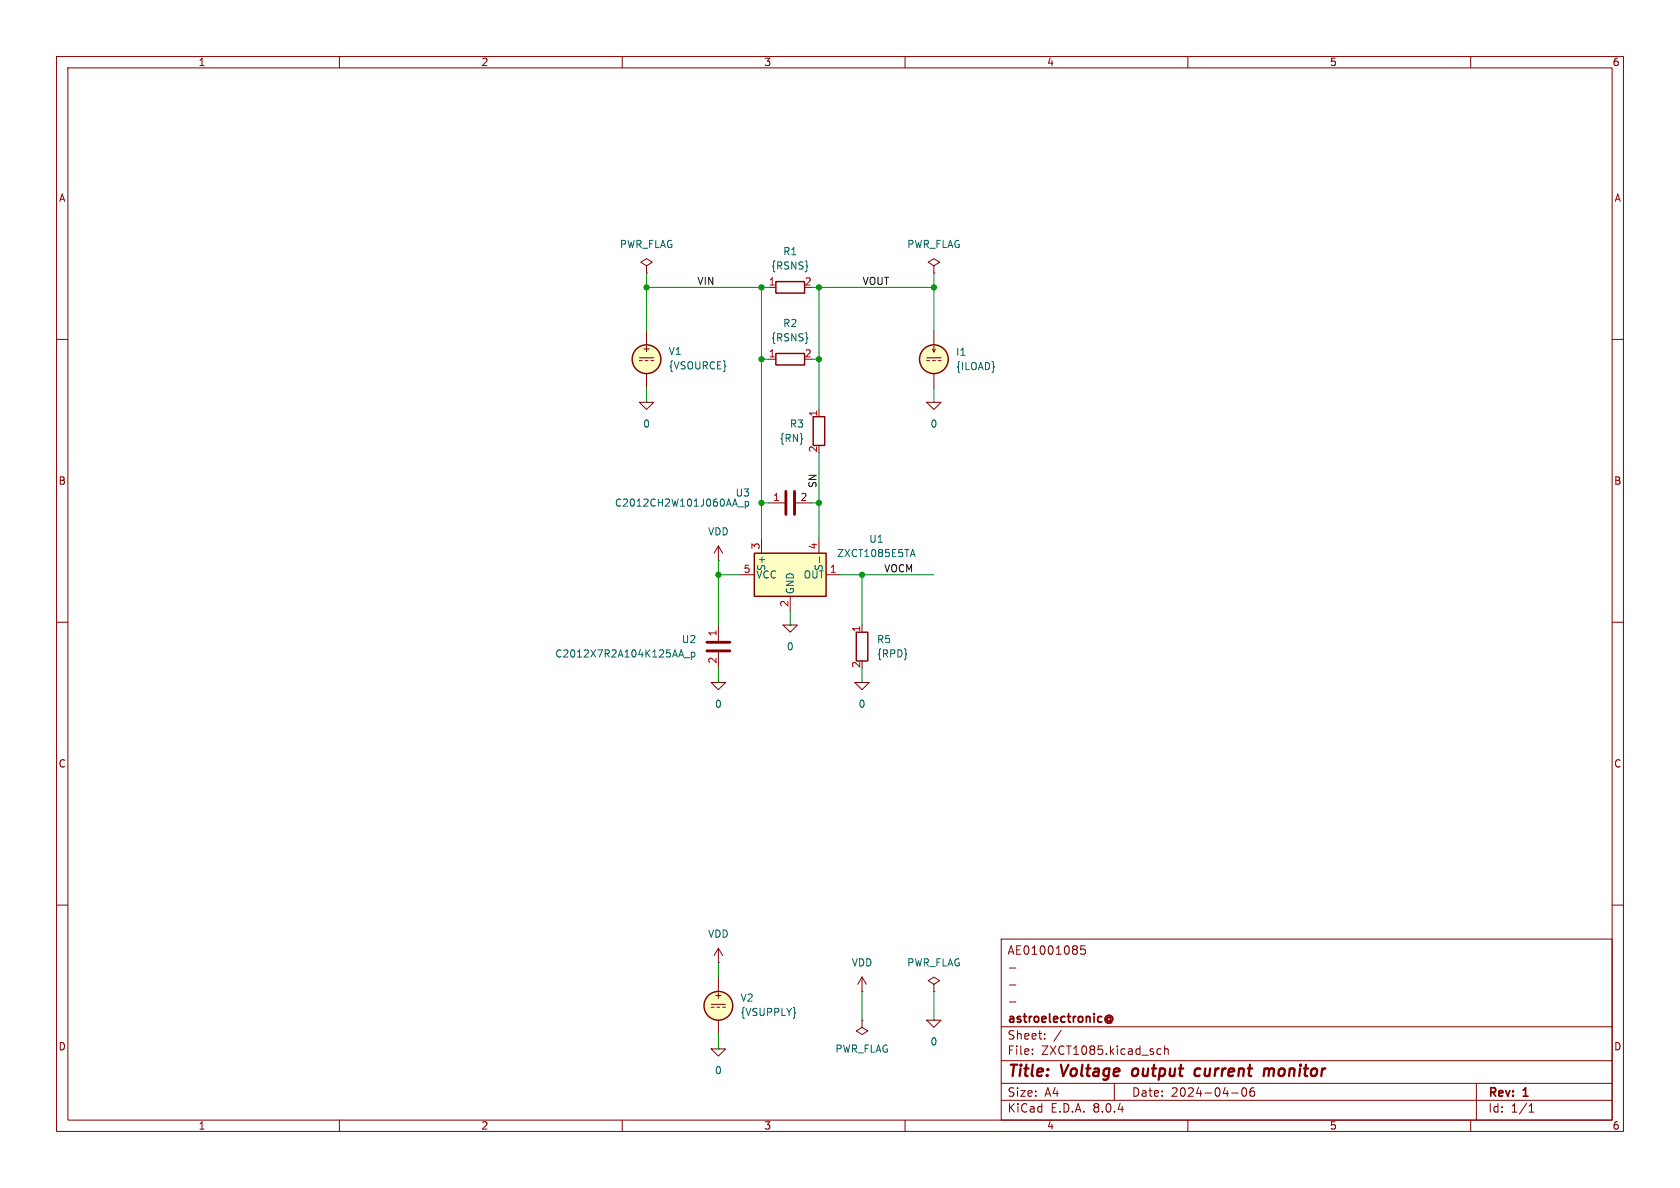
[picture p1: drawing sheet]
(kicad_sch
 (version 20231120)
 (generator "eeschema")
 (generator_version "8.0")
 (paper "A4")
 (title_block
  (title "Voltage output current monitor")
  (date "2024-04-06")
  (rev "1")
  (company "astroelectronic@")
  (comment 1 "-")
  (comment 2 "-")
  (comment 3 "-")
  (comment 4 "AE01001085"))
 (lib_symbols
  (symbol "ZXCT1085:0"
   (power)
   (pin_numbers hide)
   (pin_names
    (offset 0) hide) (exclude_from_sim no) (in_bom yes) (on_board yes)
   (property "Reference" "#GND" (at 0 -5.08 0) (effects (font (size 1.27 1.27)) (hide yes)))
   (property "Value" "0" (at 0 -2.54 0) (effects (font (size 1.27 1.27))))
   (property "Footprint" "" (at 0 0 0) (effects (font (size 1.27 1.27)) (hide yes)))
   (property "Datasheet" "https://ngspice.sourceforge.io/docs/ngspice-html-manual/manual.xhtml#subsec_Circuit_elements__device" (at 0 -10.16 0) (effects (font (size 1.27 1.27)) (hide yes)))
   (property "Description" "0V reference potential for simulation" (at 0 -7.62 0) (effects (font (size 1.27 1.27)) (hide yes)))
   (symbol "0_0_1"
    (polyline (pts (xy -1.27 0) (xy 0 -1.27) (xy 1.27 0) (xy -1.27 0)) (stroke (width 0) (type default)) (fill (type none))))
   (symbol "0_1_1"
    (pin power_in line (at 0 0 0) (length 0) (name "~" (effects (font (size 1.016 1.016)))) (number "1" (effects (font (size 1.016 1.016)))))))
  (symbol "ZXCT1085:C"
   (pin_names
    (offset 0.254) hide) (exclude_from_sim no) (in_bom yes) (on_board yes)
   (property "Reference" "C" (at 0.635 2.54 0) (effects (font (size 1.27 1.27)) (justify left)))
   (property "Value" "C" (at 0.635 -2.54 0) (effects (font (size 1.27 1.27)) (justify left)))
   (property "Footprint" "" (at 0.9652 -3.81 0) (effects (font (size 1.27 1.27)) (hide yes)))
   (property "Datasheet" "~" (at 0 0 0) (effects (font (size 1.27 1.27)) (hide yes)))
   (property "Description" "Unpolarized capacitor" (at 0 0 0) (effects (font (size 1.27 1.27)) (hide yes)))
   (symbol "C_0_1"
    (polyline (pts (xy -2.032 -0.762) (xy 2.032 -0.762)) (stroke (width 0.508) (type default)) (fill (type none)))
    (polyline (pts (xy -2.032 0.762) (xy 2.032 0.762)) (stroke (width 0.508) (type default)) (fill (type none))))
   (symbol "C_1_1"
    (pin passive line (at 0 3.81 270) (length 2.794) (name "~" (effects (font (size 1.27 1.27)))) (number "1" (effects (font (size 1.27 1.27)))))
    (pin passive line (at 0 -3.81 90) (length 2.794) (name "~" (effects (font (size 1.27 1.27)))) (number "2" (effects (font (size 1.27 1.27)))))))
  (symbol "ZXCT1085:IDC"
   (pin_numbers hide)
   (pin_names
    (offset 0.0254)) (exclude_from_sim no) (in_bom yes) (on_board yes)
   (property "Reference" "I" (at 2.54 2.54 0) (effects (font (size 1.27 1.27)) (justify left)))
   (property "Value" "1" (at 2.54 0 0) (effects (font (size 1.27 1.27)) (justify left)))
   (property "Footprint" "" (at 0 0 0) (effects (font (size 1.27 1.27)) (hide yes)))
   (property "Datasheet" "https://ngspice.sourceforge.io/docs/ngspice-html-manual/manual.xhtml#sec_Independent_Sources_for" (at 0 0 0) (effects (font (size 1.27 1.27)) (hide yes)))
   (property "Description" "Current source, DC" (at 0 0 0) (effects (font (size 1.27 1.27)) (hide yes)))
   (property "Sim.Pins" "1=+ 2=-" (at 0 0 0) (effects (font (size 1.27 1.27)) (hide yes)))
   (property "Sim.Type" "DC" (at 0 0 0) (effects (font (size 1.27 1.27)) (hide yes)))
   (property "Sim.Device" "I" (at 0 0 0) (effects (font (size 1.27 1.27)) (hide yes)))
   (symbol "IDC_0_0"
    (polyline (pts (xy -1.27 0.254) (xy 1.27 0.254)) (stroke (width 0) (type default)) (fill (type none)))
    (polyline (pts (xy -0.762 -0.254) (xy -1.27 -0.254)) (stroke (width 0) (type default)) (fill (type none)))
    (polyline (pts (xy 0.254 -0.254) (xy -0.254 -0.254)) (stroke (width 0) (type default)) (fill (type none)))
    (polyline (pts (xy 1.27 -0.254) (xy 0.762 -0.254)) (stroke (width 0) (type default)) (fill (type none))))
   (symbol "IDC_0_1"
    (polyline (pts (xy 0 1.27) (xy 0 2.286)) (stroke (width 0) (type default)) (fill (type none)))
    (polyline (pts (xy -0.254 1.778) (xy 0 1.27) (xy 0.254 1.778)) (stroke (width 0) (type default)) (fill (type none)))
    (circle (center 0 0) (radius 2.54) (stroke (width 0.254) (type default)) (fill (type background))))
   (symbol "IDC_1_1"
    (pin passive line (at 0 5.08 270) (length 2.54) (name "~" (effects (font (size 1.27 1.27)))) (number "1" (effects (font (size 1.27 1.27)))))
    (pin passive line (at 0 -5.08 90) (length 2.54) (name "~" (effects (font (size 1.27 1.27)))) (number "2" (effects (font (size 1.27 1.27)))))))
  (symbol "ZXCT1085:PWR_FLAG"
   (power)
   (pin_numbers hide)
   (pin_names
    (offset 0) hide) (exclude_from_sim no) (in_bom yes) (on_board yes)
   (property "Reference" "#FLG" (at 0 1.905 0) (effects (font (size 1.27 1.27)) (hide yes)))
   (property "Value" "PWR_FLAG" (at 0 3.81 0) (effects (font (size 1.27 1.27))))
   (property "Footprint" "" (at 0 0 0) (effects (font (size 1.27 1.27)) (hide yes)))
   (property "Datasheet" "~" (at 0 0 0) (effects (font (size 1.27 1.27)) (hide yes)))
   (property "Description" "Special symbol for telling ERC where power comes from" (at 0 0 0) (effects (font (size 1.27 1.27)) (hide yes)))
   (symbol "PWR_FLAG_0_0"
    (pin power_out line (at 0 0 90) (length 0) (name "~" (effects (font (size 1.27 1.27)))) (number "1" (effects (font (size 1.27 1.27))))))
   (symbol "PWR_FLAG_0_1"
    (polyline (pts (xy 0 0) (xy 0 1.27) (xy -1.016 1.905) (xy 0 2.54) (xy 1.016 1.905) (xy 0 1.27)) (stroke (width 0) (type default)) (fill (type none)))))
  (symbol "ZXCT1085:R"
   (pin_names
    (offset 0) hide) (exclude_from_sim no) (in_bom yes) (on_board yes)
   (property "Reference" "R" (at 2.032 0 90) (effects (font (size 1.27 1.27))))
   (property "Value" "R" (at 0 0 90) (effects (font (size 1.27 1.27))))
   (property "Footprint" "" (at -1.778 0 90) (effects (font (size 1.27 1.27)) (hide yes)))
   (property "Datasheet" "~" (at 0 0 0) (effects (font (size 1.27 1.27)) (hide yes)))
   (property "Description" "Resistor" (at 0 0 0) (effects (font (size 1.27 1.27)) (hide yes)))
   (symbol "R_0_1"
    (rectangle (start -1.016 -2.54) (end 1.016 2.54) (stroke (width 0.254) (type default)) (fill (type none))))
   (symbol "R_1_1"
    (pin passive line (at 0 3.81 270) (length 1.27) (name "~" (effects (font (size 1.27 1.27)))) (number "1" (effects (font (size 1.27 1.27)))))
    (pin passive line (at 0 -3.81 90) (length 1.27) (name "~" (effects (font (size 1.27 1.27)))) (number "2" (effects (font (size 1.27 1.27)))))))
  (symbol "ZXCT1085:VDC"
   (pin_numbers hide)
   (pin_names
    (offset 0.0254)) (exclude_from_sim no) (in_bom yes) (on_board yes)
   (property "Reference" "V" (at 2.54 2.54 0) (effects (font (size 1.27 1.27)) (justify left)))
   (property "Value" "1" (at 2.54 0 0) (effects (font (size 1.27 1.27)) (justify left)))
   (property "Footprint" "" (at 0 0 0) (effects (font (size 1.27 1.27)) (hide yes)))
   (property "Datasheet" "https://ngspice.sourceforge.io/docs/ngspice-html-manual/manual.xhtml#sec_Independent_Sources_for" (at 0 0 0) (effects (font (size 1.27 1.27)) (hide yes)))
   (property "Description" "Voltage source, DC" (at 0 0 0) (effects (font (size 1.27 1.27)) (hide yes)))
   (property "Sim.Pins" "1=+ 2=-" (at 0 0 0) (effects (font (size 1.27 1.27)) (hide yes)))
   (property "Sim.Type" "DC" (at 0 0 0) (effects (font (size 1.27 1.27)) (hide yes)))
   (property "Sim.Device" "V" (at 0 0 0) (effects (font (size 1.27 1.27)) (justify left) (hide yes)))
   (symbol "VDC_0_0"
    (polyline (pts (xy -1.27 0.254) (xy 1.27 0.254)) (stroke (width 0) (type default)) (fill (type none)))
    (polyline (pts (xy -0.762 -0.254) (xy -1.27 -0.254)) (stroke (width 0) (type default)) (fill (type none)))
    (polyline (pts (xy 0.254 -0.254) (xy -0.254 -0.254)) (stroke (width 0) (type default)) (fill (type none)))
    (polyline (pts (xy 1.27 -0.254) (xy 0.762 -0.254)) (stroke (width 0) (type default)) (fill (type none)))
    (text "+" (at 0 1.905 0) (effects (font (size 1.27 1.27)))))
   (symbol "VDC_0_1"
    (circle (center 0 0) (radius 2.54) (stroke (width 0.254) (type default)) (fill (type background))))
   (symbol "VDC_1_1"
    (pin passive line (at 0 5.08 270) (length 2.54) (name "~" (effects (font (size 1.27 1.27)))) (number "1" (effects (font (size 1.27 1.27)))))
    (pin passive line (at 0 -5.08 90) (length 2.54) (name "~" (effects (font (size 1.27 1.27)))) (number "2" (effects (font (size 1.27 1.27)))))))
  (symbol "ZXCT1085:VDD"
   (power)
   (pin_numbers hide)
   (pin_names
    (offset 0) hide) (exclude_from_sim no) (in_bom yes) (on_board yes)
   (property "Reference" "#PWR" (at 0 -3.81 0) (effects (font (size 1.27 1.27)) (hide yes)))
   (property "Value" "VDD" (at 0 3.556 0) (effects (font (size 1.27 1.27))))
   (property "Footprint" "" (at 0 0 0) (effects (font (size 1.27 1.27)) (hide yes)))
   (property "Datasheet" "" (at 0 0 0) (effects (font (size 1.27 1.27)) (hide yes)))
   (property "Description" "Power symbol creates a global label with name \"VDD\"" (at 0 0 0) (effects (font (size 1.27 1.27)) (hide yes)))
   (symbol "VDD_0_1"
    (polyline (pts (xy -0.762 1.27) (xy 0 2.54)) (stroke (width 0) (type default)) (fill (type none)))
    (polyline (pts (xy 0 0) (xy 0 2.54)) (stroke (width 0) (type default)) (fill (type none)))
    (polyline (pts (xy 0 2.54) (xy 0.762 1.27)) (stroke (width 0) (type default)) (fill (type none))))
   (symbol "VDD_1_1"
    (pin power_in line (at 0 0 90) (length 0) (name "~" (effects (font (size 1.27 1.27)))) (number "1" (effects (font (size 1.27 1.27)))))))
  (symbol "ZXCT1085:ZXCT1085"
   (pin_names
    (offset 0.254)) (exclude_from_sim no) (in_bom yes) (on_board yes)
   (property "Reference" "U" (at 7.62 1.27 0) (effects (font (size 1.27 1.27)) (justify left)))
   (property "Value" "ZXCT1085" (at 7.62 -1.27 0) (effects (font (size 1.27 1.27)) (justify left)))
   (property "Footprint" "" (at 0 0 0) (effects (font (size 1.27 1.27)) (hide yes)))
   (property "Datasheet" "https://www.diodes.com/assets/Datasheets/ZXCT1085.pdf" (at -0.254 0.254 0) (effects (font (size 1.27 1.27)) (hide yes)))
   (property "Description" "" (at 0 0 0) (effects (font (size 1.27 1.27)) (hide yes)))
   (symbol "ZXCT1085_0_1"
    (rectangle (start -6.35 3.81) (end 6.35 -3.81) (stroke (width 0.254) (type default)) (fill (type background))))
   (symbol "ZXCT1085_1_1"
    (pin passive line (at 8.89 0 180) (length 2.54) (name "OUT" (effects (font (size 1.27 1.27)))) (number "1" (effects (font (size 1.27 1.27)))))
    (pin passive line (at 0 -6.35 90) (length 2.54) (name "GND" (effects (font (size 1.27 1.27)))) (number "2" (effects (font (size 1.27 1.27)))))
    (pin passive line (at -5.08 6.35 270) (length 2.54) (name "S+" (effects (font (size 1.27 1.27)))) (number "3" (effects (font (size 1.27 1.27)))))
    (pin passive line (at 5.08 6.35 270) (length 2.54) (name "S-" (effects (font (size 1.27 1.27)))) (number "4" (effects (font (size 1.27 1.27)))))
    (pin passive line (at -8.89 0 0) (length 2.54) (name "VCC" (effects (font (size 1.27 1.27)))) (number "5" (effects (font (size 1.27 1.27))))))))
 (junction
  (at 134.62 88.9)
  (diameter 0)
  (color 0 0 0 0))
 (junction
  (at 127 101.6)
  (diameter 0)
  (color 0 0 0 0))
 (junction
  (at 144.78 88.9)
  (diameter 0)
  (color 0 0 0 0))
 (junction
  (at 114.3 50.8)
  (diameter 0)
  (color 0 0 0 0))
 (junction
  (at 144.78 63.5)
  (diameter 0)
  (color 0 0 0 0))
 (junction
  (at 144.78 50.8)
  (diameter 0)
  (color 0 0 0 0))
 (junction
  (at 165.1 50.8)
  (diameter 0)
  (color 0 0 0 0))
 (junction
  (at 134.62 63.5)
  (diameter 0)
  (color 0 0 0 0))
 (junction
  (at 134.62 50.8)
  (diameter 0)
  (color 0 0 0 0))
 (junction
  (at 152.4 101.6)
  (diameter 0)
  (color 0 0 0 0))
 (wire
  (pts (xy 152.4 175.26) (xy 152.4 180.34))
  (stroke (width 0) (type default)))
 (wire
  (pts (xy 127 99.06) (xy 127 101.6))
  (stroke (width 0) (type default)))
 (wire
  (pts (xy 152.4 101.6) (xy 152.4 110.49))
  (stroke (width 0) (type default)))
 (wire
  (pts (xy 144.78 88.9) (xy 143.51 88.9))
  (stroke (width 0) (type default)))
 (wire
  (pts (xy 165.1 48.26) (xy 165.1 50.8))
  (stroke (width 0) (type default)))
 (wire
  (pts (xy 144.78 95.25) (xy 144.78 88.9))
  (stroke (width 0) (type default)))
 (wire
  (pts (xy 144.78 50.8) (xy 165.1 50.8))
  (stroke (width 0) (type default)))
 (wire
  (pts (xy 134.62 95.25) (xy 134.62 88.9))
  (stroke (width 0) (type default)))
 (wire
  (pts (xy 144.78 63.5) (xy 144.78 50.8))
  (stroke (width 0) (type default)))
 (wire
  (pts (xy 152.4 118.11) (xy 152.4 120.65))
  (stroke (width 0) (type default)))
 (wire
  (pts (xy 134.62 88.9) (xy 134.62 63.5))
  (stroke (width 0) (type default)))
 (wire
  (pts (xy 114.3 48.26) (xy 114.3 50.8))
  (stroke (width 0) (type default)))
 (wire
  (pts (xy 134.62 50.8) (xy 135.89 50.8))
  (stroke (width 0) (type default)))
 (wire
  (pts (xy 144.78 50.8) (xy 143.51 50.8))
  (stroke (width 0) (type default)))
 (wire
  (pts (xy 144.78 63.5) (xy 143.51 63.5))
  (stroke (width 0) (type default)))
 (wire
  (pts (xy 139.7 107.95) (xy 139.7 110.49))
  (stroke (width 0) (type default)))
 (wire
  (pts (xy 152.4 101.6) (xy 165.1 101.6))
  (stroke (width 0) (type default)))
 (wire
  (pts (xy 165.1 68.58) (xy 165.1 71.12))
  (stroke (width 0) (type default)))
 (wire
  (pts (xy 134.62 63.5) (xy 134.62 50.8))
  (stroke (width 0) (type default)))
 (wire
  (pts (xy 144.78 80.01) (xy 144.78 88.9))
  (stroke (width 0) (type default)))
 (wire
  (pts (xy 127 182.88) (xy 127 185.42))
  (stroke (width 0) (type default)))
 (wire
  (pts (xy 127 170.18) (xy 127 172.72))
  (stroke (width 0) (type default)))
 (wire
  (pts (xy 127 110.49) (xy 127 101.6))
  (stroke (width 0) (type default)))
 (wire
  (pts (xy 114.3 50.8) (xy 134.62 50.8))
  (stroke (width 0) (type default)))
 (wire
  (pts (xy 134.62 88.9) (xy 135.89 88.9))
  (stroke (width 0) (type default)))
 (wire
  (pts (xy 165.1 175.26) (xy 165.1 180.34))
  (stroke (width 0) (type default)))
 (wire
  (pts (xy 127 101.6) (xy 130.81 101.6))
  (stroke (width 0) (type default)))
 (wire
  (pts (xy 134.62 63.5) (xy 135.89 63.5))
  (stroke (width 0) (type default)))
 (wire
  (pts (xy 144.78 72.39) (xy 144.78 63.5))
  (stroke (width 0) (type default)))
 (wire
  (pts (xy 165.1 50.8) (xy 165.1 58.42))
  (stroke (width 0) (type default)))
 (wire
  (pts (xy 114.3 68.58) (xy 114.3 71.12))
  (stroke (width 0) (type default)))
 (wire
  (pts (xy 127 118.11) (xy 127 120.65))
  (stroke (width 0) (type default)))
 (wire
  (pts (xy 114.3 58.42) (xy 114.3 50.8))
  (stroke (width 0) (type default)))
 (wire
  (pts (xy 148.59 101.6) (xy 152.4 101.6))
  (stroke (width 0) (type default)))
 (label "VOUT"
  (at 152.4 50.8 0)
  (fields_autoplaced yes)
  (effects (font (size 1.27 1.27)) (justify left bottom)))
 (label "SN"
  (at 144.78 86.36 90)
  (fields_autoplaced yes)
  (effects (font (size 1.27 1.27)) (justify left bottom)))
 (label "VIN"
  (at 123.19 50.8 0)
  (fields_autoplaced yes)
  (effects (font (size 1.27 1.27)) (justify left bottom)))
 (label "VOCM"
  (at 156.21 101.6 0)
  (fields_autoplaced yes)
  (effects (font (size 1.27 1.27)) (justify left bottom)))
 (symbol
  (lib_id "ZXCT1085:PWR_FLAG")
  (at 165.1 175.26 0)
  (unit 1)
  (exclude_from_sim no)
  (in_bom yes)
  (on_board yes)
  (dnp no)
  (fields_autoplaced yes)
  (property "Reference" "#FLG03" (at 165.1 173.355 0) (effects (font (size 1.27 1.27)) (hide yes)))
  (property "Value" "PWR_FLAG" (at 165.1 170.18 0) (effects (font (size 1.27 1.27))))
  (property "Footprint" "" (at 165.1 175.26 0) (effects (font (size 1.27 1.27)) (hide yes)))
  (property "Datasheet" "~" (at 165.1 175.26 0) (effects (font (size 1.27 1.27)) (hide yes)))
  (property "Description" "Special symbol for telling ERC where power comes from" (at 165.1 175.26 0) (effects (font (size 1.27 1.27)) (hide yes)))
  (pin "1"))
 (symbol
  (lib_id "ZXCT1085:0")
  (at 152.4 120.65 0)
  (unit 1)
  (exclude_from_sim no)
  (in_bom yes)
  (on_board yes)
  (dnp no)
  (fields_autoplaced yes)
  (property "Reference" "#GND04" (at 152.4 125.73 0) (effects (font (size 1.27 1.27)) (hide yes)))
  (property "Value" "0" (at 152.4 124.46 0) (effects (font (size 1.27 1.27))))
  (property "Footprint" "" (at 152.4 120.65 0) (effects (font (size 1.27 1.27)) (hide yes)))
  (property "Datasheet" "https://ngspice.sourceforge.io/docs/ngspice-html-manual/manual.xhtml#subsec_Circuit_elements__device" (at 152.4 130.81 0) (effects (font (size 1.27 1.27)) (hide yes)))
  (property "Description" "0V reference potential for simulation" (at 152.4 128.27 0) (effects (font (size 1.27 1.27)) (hide yes)))
  (pin "1"))
 (symbol
  (lib_id "ZXCT1085:R")
  (at 139.7 63.5 90)
  (unit 1)
  (exclude_from_sim no)
  (in_bom yes)
  (on_board yes)
  (dnp no)
  (fields_autoplaced yes)
  (property "Reference" "R2" (at 139.7 57.15 90) (effects (font (size 1.27 1.27))))
  (property "Value" "{RSNS}" (at 139.7 59.69 90) (effects (font (size 1.27 1.27))))
  (property "Footprint" "" (at 139.7 65.278 90) (effects (font (size 1.27 1.27)) (hide yes)))
  (property "Datasheet" "~" (at 139.7 63.5 0) (effects (font (size 1.27 1.27)) (hide yes)))
  (property "Description" "Resistor" (at 139.7 63.5 0) (effects (font (size 1.27 1.27)) (hide yes)))
  (pin "2")
  (pin "1"))
 (symbol
  (lib_id "ZXCT1085:R")
  (at 139.7 50.8 90)
  (unit 1)
  (exclude_from_sim no)
  (in_bom yes)
  (on_board yes)
  (dnp no)
  (fields_autoplaced yes)
  (property "Reference" "R1" (at 139.7 44.45 90) (effects (font (size 1.27 1.27))))
  (property "Value" "{RSNS}" (at 139.7 46.99 90) (effects (font (size 1.27 1.27))))
  (property "Footprint" "" (at 139.7 52.578 90) (effects (font (size 1.27 1.27)) (hide yes)))
  (property "Datasheet" "~" (at 139.7 50.8 0) (effects (font (size 1.27 1.27)) (hide yes)))
  (property "Description" "Resistor" (at 139.7 50.8 0) (effects (font (size 1.27 1.27)) (hide yes)))
  (pin "2")
  (pin "1"))
 (symbol
  (lib_id "ZXCT1085:VDC")
  (at 114.3 63.5 0)
  (unit 1)
  (exclude_from_sim no)
  (in_bom yes)
  (on_board yes)
  (dnp no)
  (fields_autoplaced yes)
  (property "Reference" "V1" (at 118.11 62.1001 0) (effects (font (size 1.27 1.27)) (justify left)))
  (property "Value" "{VSOURCE}" (at 118.11 64.6401 0) (effects (font (size 1.27 1.27)) (justify left)))
  (property "Footprint" "" (at 114.3 63.5 0) (effects (font (size 1.27 1.27)) (hide yes)))
  (property "Datasheet" "https://ngspice.sourceforge.io/docs/ngspice-html-manual/manual.xhtml#sec_Independent_Sources_for" (at 114.3 63.5 0) (effects (font (size 1.27 1.27)) (hide yes)))
  (property "Description" "Voltage source, DC" (at 114.3 63.5 0) (effects (font (size 1.27 1.27)) (hide yes)))
  (property "Sim.Pins" "1=+ 2=-" (at 114.3 63.5 0) (effects (font (size 1.27 1.27)) (hide yes)))
  (property "Sim.Type" "DC" (at 114.3 63.5 0) (effects (font (size 1.27 1.27)) (hide yes)))
  (property "Sim.Device" "V" (at 114.3 63.5 0) (effects (font (size 1.27 1.27)) (justify left) (hide yes)))
  (pin "2")
  (pin "1"))
 (symbol
  (lib_id "ZXCT1085:R")
  (at 144.78 76.2 0)
  (unit 1)
  (exclude_from_sim no)
  (in_bom yes)
  (on_board yes)
  (dnp no)
  (fields_autoplaced yes)
  (property "Reference" "R3" (at 142.24 74.9299 0) (effects (font (size 1.27 1.27)) (justify right)))
  (property "Value" "{RN}" (at 142.24 77.4699 0) (effects (font (size 1.27 1.27)) (justify right)))
  (property "Footprint" "" (at 143.002 76.2 90) (effects (font (size 1.27 1.27)) (hide yes)))
  (property "Datasheet" "~" (at 144.78 76.2 0) (effects (font (size 1.27 1.27)) (hide yes)))
  (property "Description" "Resistor" (at 144.78 76.2 0) (effects (font (size 1.27 1.27)) (hide yes)))
  (pin "2")
  (pin "1"))
 (symbol
  (lib_id "ZXCT1085:0")
  (at 127 120.65 0)
  (unit 1)
  (exclude_from_sim no)
  (in_bom yes)
  (on_board yes)
  (dnp no)
  (fields_autoplaced yes)
  (property "Reference" "#GND03" (at 127 125.73 0) (effects (font (size 1.27 1.27)) (hide yes)))
  (property "Value" "0" (at 127 124.46 0) (effects (font (size 1.27 1.27))))
  (property "Footprint" "" (at 127 120.65 0) (effects (font (size 1.27 1.27)) (hide yes)))
  (property "Datasheet" "https://ngspice.sourceforge.io/docs/ngspice-html-manual/manual.xhtml#subsec_Circuit_elements__device" (at 127 130.81 0) (effects (font (size 1.27 1.27)) (hide yes)))
  (property "Description" "0V reference potential for simulation" (at 127 128.27 0) (effects (font (size 1.27 1.27)) (hide yes)))
  (pin "1"))
 (symbol
  (lib_id "ZXCT1085:VDD")
  (at 127 99.06 0)
  (unit 1)
  (exclude_from_sim no)
  (in_bom yes)
  (on_board yes)
  (dnp no)
  (fields_autoplaced yes)
  (property "Reference" "#PWR01" (at 127 102.87 0) (effects (font (size 1.27 1.27)) (hide yes)))
  (property "Value" "VDD" (at 127 93.98 0) (effects (font (size 1.27 1.27))))
  (property "Footprint" "" (at 127 99.06 0) (effects (font (size 1.27 1.27)) (hide yes)))
  (property "Datasheet" "" (at 127 99.06 0) (effects (font (size 1.27 1.27)) (hide yes)))
  (property "Description" "Power symbol creates a global label with name \"VDD\"" (at 127 99.06 0) (effects (font (size 1.27 1.27)) (hide yes)))
  (pin "1"))
 (symbol
  (lib_id "ZXCT1085:VDD")
  (at 152.4 175.26 0)
  (unit 1)
  (exclude_from_sim no)
  (in_bom yes)
  (on_board yes)
  (dnp no)
  (fields_autoplaced yes)
  (property "Reference" "#PWR03" (at 152.4 179.07 0) (effects (font (size 1.27 1.27)) (hide yes)))
  (property "Value" "VDD" (at 152.4 170.18 0) (effects (font (size 1.27 1.27))))
  (property "Footprint" "" (at 152.4 175.26 0) (effects (font (size 1.27 1.27)) (hide yes)))
  (property "Datasheet" "" (at 152.4 175.26 0) (effects (font (size 1.27 1.27)) (hide yes)))
  (property "Description" "Power symbol creates a global label with name \"VDD\"" (at 152.4 175.26 0) (effects (font (size 1.27 1.27)) (hide yes)))
  (pin "1"))
 (symbol
  (lib_id "ZXCT1085:0")
  (at 139.7 110.49 0)
  (unit 1)
  (exclude_from_sim no)
  (in_bom yes)
  (on_board yes)
  (dnp no)
  (fields_autoplaced yes)
  (property "Reference" "#GND01" (at 139.7 115.57 0) (effects (font (size 1.27 1.27)) (hide yes)))
  (property "Value" "0" (at 139.7 114.3 0) (effects (font (size 1.27 1.27))))
  (property "Footprint" "" (at 139.7 110.49 0) (effects (font (size 1.27 1.27)) (hide yes)))
  (property "Datasheet" "https://ngspice.sourceforge.io/docs/ngspice-html-manual/manual.xhtml#subsec_Circuit_elements__device" (at 139.7 120.65 0) (effects (font (size 1.27 1.27)) (hide yes)))
  (property "Description" "0V reference potential for simulation" (at 139.7 118.11 0) (effects (font (size 1.27 1.27)) (hide yes)))
  (pin "1"))
 (symbol
  (lib_id "ZXCT1085:PWR_FLAG")
  (at 114.3 48.26 0)
  (unit 1)
  (exclude_from_sim no)
  (in_bom yes)
  (on_board yes)
  (dnp no)
  (fields_autoplaced yes)
  (property "Reference" "#FLG01" (at 114.3 46.355 0) (effects (font (size 1.27 1.27)) (hide yes)))
  (property "Value" "PWR_FLAG" (at 114.3 43.18 0) (effects (font (size 1.27 1.27))))
  (property "Footprint" "" (at 114.3 48.26 0) (effects (font (size 1.27 1.27)) (hide yes)))
  (property "Datasheet" "~" (at 114.3 48.26 0) (effects (font (size 1.27 1.27)) (hide yes)))
  (property "Description" "Special symbol for telling ERC where power comes from" (at 114.3 48.26 0) (effects (font (size 1.27 1.27)) (hide yes)))
  (pin "1"))
 (symbol
  (lib_id "ZXCT1085:PWR_FLAG")
  (at 152.4 180.34 180)
  (unit 1)
  (exclude_from_sim no)
  (in_bom yes)
  (on_board yes)
  (dnp no)
  (fields_autoplaced yes)
  (property "Reference" "#FLG04" (at 152.4 182.245 0) (effects (font (size 1.27 1.27)) (hide yes)))
  (property "Value" "PWR_FLAG" (at 152.4 185.42 0) (effects (font (size 1.27 1.27))))
  (property "Footprint" "" (at 152.4 180.34 0) (effects (font (size 1.27 1.27)) (hide yes)))
  (property "Datasheet" "~" (at 152.4 180.34 0) (effects (font (size 1.27 1.27)) (hide yes)))
  (property "Description" "Special symbol for telling ERC where power comes from" (at 152.4 180.34 0) (effects (font (size 1.27 1.27)) (hide yes)))
  (pin "1"))
 (symbol
  (lib_id "ZXCT1085:C")
  (at 127 114.3 0)
  (unit 1)
  (exclude_from_sim no)
  (in_bom yes)
  (on_board yes)
  (dnp no)
  (fields_autoplaced yes)
  (property "Reference" "U2" (at 123.19 113.0299 0) (effects (font (size 1.27 1.27)) (justify right)))
  (property "Value" "C2012X7R2A104K125AA_p" (at 123.19 115.5699 0) (effects (font (size 1.27 1.27)) (justify right)))
  (property "Footprint" "" (at 127.9652 118.11 0) (effects (font (size 1.27 1.27)) (hide yes)))
  (property "Datasheet" "~" (at 127 114.3 0) (effects (font (size 1.27 1.27)) (hide yes)))
  (property "Description" "Unpolarized capacitor" (at 127 114.3 0) (effects (font (size 1.27 1.27)) (hide yes)))
  (property "Sim.Device" "SUBCKT" (at 127 114.3 0) (effects (font (size 1.27 1.27)) (hide yes)))
  (property "Sim.Pins" "1=n1 2=n2" (at 127 114.3 0) (effects (font (size 1.27 1.27)) (hide yes)))
  (property "Sim.Library" "_models\\C2012X7R2A104K125AA_p.mod" (at 127 114.3 0) (effects (font (size 1.27 1.27)) (hide yes)))
  (property "Sim.Name" "C2012X7R2A104K125AA_p" (at 127 114.3 0) (effects (font (size 1.27 1.27)) (hide yes)))
  (pin "2")
  (pin "1"))
 (symbol
  (lib_id "ZXCT1085:PWR_FLAG")
  (at 165.1 48.26 0)
  (unit 1)
  (exclude_from_sim no)
  (in_bom yes)
  (on_board yes)
  (dnp no)
  (fields_autoplaced yes)
  (property "Reference" "#FLG02" (at 165.1 46.355 0) (effects (font (size 1.27 1.27)) (hide yes)))
  (property "Value" "PWR_FLAG" (at 165.1 43.18 0) (effects (font (size 1.27 1.27))))
  (property "Footprint" "" (at 165.1 48.26 0) (effects (font (size 1.27 1.27)) (hide yes)))
  (property "Datasheet" "~" (at 165.1 48.26 0) (effects (font (size 1.27 1.27)) (hide yes)))
  (property "Description" "Special symbol for telling ERC where power comes from" (at 165.1 48.26 0) (effects (font (size 1.27 1.27)) (hide yes)))
  (pin "1"))
 (symbol
  (lib_id "ZXCT1085:VDC")
  (at 127 177.8 0)
  (unit 1)
  (exclude_from_sim no)
  (in_bom yes)
  (on_board yes)
  (dnp no)
  (fields_autoplaced yes)
  (property "Reference" "V2" (at 130.81 176.4001 0) (effects (font (size 1.27 1.27)) (justify left)))
  (property "Value" "{VSUPPLY}" (at 130.81 178.9401 0) (effects (font (size 1.27 1.27)) (justify left)))
  (property "Footprint" "" (at 127 177.8 0) (effects (font (size 1.27 1.27)) (hide yes)))
  (property "Datasheet" "https://ngspice.sourceforge.io/docs/ngspice-html-manual/manual.xhtml#sec_Independent_Sources_for" (at 127 177.8 0) (effects (font (size 1.27 1.27)) (hide yes)))
  (property "Description" "Voltage source, DC" (at 127 177.8 0) (effects (font (size 1.27 1.27)) (hide yes)))
  (property "Sim.Pins" "1=+ 2=-" (at 127 177.8 0) (effects (font (size 1.27 1.27)) (hide yes)))
  (property "Sim.Type" "DC" (at 127 177.8 0) (effects (font (size 1.27 1.27)) (hide yes)))
  (property "Sim.Device" "V" (at 127 177.8 0) (effects (font (size 1.27 1.27)) (justify left) (hide yes)))
  (pin "2")
  (pin "1"))
 (symbol
  (lib_id "ZXCT1085:0")
  (at 165.1 180.34 0)
  (unit 1)
  (exclude_from_sim no)
  (in_bom yes)
  (on_board yes)
  (dnp no)
  (fields_autoplaced yes)
  (property "Reference" "#GND07" (at 165.1 185.42 0) (effects (font (size 1.27 1.27)) (hide yes)))
  (property "Value" "0" (at 165.1 184.15 0) (effects (font (size 1.27 1.27))))
  (property "Footprint" "" (at 165.1 180.34 0) (effects (font (size 1.27 1.27)) (hide yes)))
  (property "Datasheet" "https://ngspice.sourceforge.io/docs/ngspice-html-manual/manual.xhtml#subsec_Circuit_elements__device" (at 165.1 190.5 0) (effects (font (size 1.27 1.27)) (hide yes)))
  (property "Description" "0V reference potential for simulation" (at 165.1 187.96 0) (effects (font (size 1.27 1.27)) (hide yes)))
  (pin "1"))
 (symbol
  (lib_id "ZXCT1085:R")
  (at 152.4 114.3 0)
  (unit 1)
  (exclude_from_sim no)
  (in_bom yes)
  (on_board yes)
  (dnp no)
  (fields_autoplaced yes)
  (property "Reference" "R5" (at 154.94 113.0299 0) (effects (font (size 1.27 1.27)) (justify left)))
  (property "Value" "{RPD}" (at 154.94 115.5699 0) (effects (font (size 1.27 1.27)) (justify left)))
  (property "Footprint" "" (at 150.622 114.3 90) (effects (font (size 1.27 1.27)) (hide yes)))
  (property "Datasheet" "~" (at 152.4 114.3 0) (effects (font (size 1.27 1.27)) (hide yes)))
  (property "Description" "Resistor" (at 152.4 114.3 0) (effects (font (size 1.27 1.27)) (hide yes)))
  (pin "2")
  (pin "1"))
 (symbol
  (lib_id "ZXCT1085:ZXCT1085")
  (at 139.7 101.6 0)
  (unit 1)
  (exclude_from_sim no)
  (in_bom yes)
  (on_board yes)
  (dnp no)
  (fields_autoplaced yes)
  (property "Reference" "U1" (at 154.94 95.2814 0) (effects (font (size 1.27 1.27))))
  (property "Value" "ZXCT1085E5TA" (at 154.94 97.8214 0) (effects (font (size 1.27 1.27))))
  (property "Footprint" "" (at 139.7 101.6 0) (effects (font (size 1.27 1.27)) (hide yes)))
  (property "Datasheet" "https://www.diodes.com/assets/Datasheets/ZXCT1085.pdf" (at 139.446 101.346 0) (effects (font (size 1.27 1.27)) (hide yes)))
  (property "Description" "" (at 139.7 101.6 0) (effects (font (size 1.27 1.27)) (hide yes)))
  (property "Sim.Library" "_models\\ZXCT1085E5TA.LIB" (at 139.7 101.6 0) (effects (font (size 1.27 1.27)) (hide yes)))
  (property "Sim.Name" "ZXCT1085E5TA" (at 139.7 101.6 0) (effects (font (size 1.27 1.27)) (hide yes)))
  (property "Sim.Device" "SUBCKT" (at 139.7 101.6 0) (effects (font (size 1.27 1.27)) (hide yes)))
  (property "Sim.Pins" "1=OUT 2=GND 3=S+ 4=S- 5=VCC" (at 139.7 101.6 0) (effects (font (size 1.27 1.27)) (hide yes)))
  (pin "3")
  (pin "4")
  (pin "1")
  (pin "2")
  (pin "5"))
 (symbol
  (lib_id "ZXCT1085:C")
  (at 139.7 88.9 90)
  (unit 1)
  (exclude_from_sim no)
  (in_bom yes)
  (on_board yes)
  (dnp no)
  (property "Reference" "U3" (at 131.318 87.122 90) (effects (font (size 1.27 1.27))))
  (property "Value" "C2012CH2W101J060AA_p" (at 120.65 88.9 90) (effects (font (size 1.27 1.27))))
  (property "Footprint" "" (at 143.51 87.9348 0) (effects (font (size 1.27 1.27)) (hide yes)))
  (property "Datasheet" "~" (at 139.7 88.9 0) (effects (font (size 1.27 1.27)) (hide yes)))
  (property "Description" "Unpolarized capacitor" (at 139.7 88.9 0) (effects (font (size 1.27 1.27)) (hide yes)))
  (property "Sim.Device" "SUBCKT" (at 139.7 88.9 0) (effects (font (size 1.27 1.27)) (hide yes)))
  (property "Sim.Pins" "1=n1 2=n2" (at 139.7 88.9 0) (effects (font (size 1.27 1.27)) (hide yes)))
  (property "Sim.Library" "_models\\C2012CH2W101J060AA_p.mod" (at 139.7 88.9 0) (effects (font (size 1.27 1.27)) (hide yes)))
  (property "Sim.Name" "C2012CH2W101J060AA_p" (at 139.7 88.9 0) (effects (font (size 1.27 1.27)) (hide yes)))
  (pin "2")
  (pin "1"))
 (symbol
  (lib_id "ZXCT1085:IDC")
  (at 165.1 63.5 0)
  (unit 1)
  (exclude_from_sim no)
  (in_bom yes)
  (on_board yes)
  (dnp no)
  (fields_autoplaced yes)
  (property "Reference" "I1" (at 168.91 62.2299 0) (effects (font (size 1.27 1.27)) (justify left)))
  (property "Value" "{ILOAD}" (at 168.91 64.7699 0) (effects (font (size 1.27 1.27)) (justify left)))
  (property "Footprint" "" (at 165.1 63.5 0) (effects (font (size 1.27 1.27)) (hide yes)))
  (property "Datasheet" "https://ngspice.sourceforge.io/docs/ngspice-html-manual/manual.xhtml#sec_Independent_Sources_for" (at 165.1 63.5 0) (effects (font (size 1.27 1.27)) (hide yes)))
  (property "Description" "Current source, DC" (at 165.1 63.5 0) (effects (font (size 1.27 1.27)) (hide yes)))
  (property "Sim.Pins" "1=+ 2=-" (at 165.1 63.5 0) (effects (font (size 1.27 1.27)) (hide yes)))
  (property "Sim.Type" "DC" (at 165.1 63.5 0) (effects (font (size 1.27 1.27)) (hide yes)))
  (property "Sim.Device" "I" (at 165.1 63.5 0) (effects (font (size 1.27 1.27)) (hide yes)))
  (pin "2")
  (pin "1"))
 (symbol
  (lib_id "ZXCT1085:0")
  (at 127 185.42 0)
  (unit 1)
  (exclude_from_sim no)
  (in_bom yes)
  (on_board yes)
  (dnp no)
  (fields_autoplaced yes)
  (property "Reference" "#GND08" (at 127 190.5 0) (effects (font (size 1.27 1.27)) (hide yes)))
  (property "Value" "0" (at 127 189.23 0) (effects (font (size 1.27 1.27))))
  (property "Footprint" "" (at 127 185.42 0) (effects (font (size 1.27 1.27)) (hide yes)))
  (property "Datasheet" "https://ngspice.sourceforge.io/docs/ngspice-html-manual/manual.xhtml#subsec_Circuit_elements__device" (at 127 195.58 0) (effects (font (size 1.27 1.27)) (hide yes)))
  (property "Description" "0V reference potential for simulation" (at 127 193.04 0) (effects (font (size 1.27 1.27)) (hide yes)))
  (pin "1"))
 (symbol
  (lib_id "ZXCT1085:0")
  (at 165.1 71.12 0)
  (unit 1)
  (exclude_from_sim no)
  (in_bom yes)
  (on_board yes)
  (dnp no)
  (fields_autoplaced yes)
  (property "Reference" "#GND06" (at 165.1 76.2 0) (effects (font (size 1.27 1.27)) (hide yes)))
  (property "Value" "0" (at 165.1 74.93 0) (effects (font (size 1.27 1.27))))
  (property "Footprint" "" (at 165.1 71.12 0) (effects (font (size 1.27 1.27)) (hide yes)))
  (property "Datasheet" "https://ngspice.sourceforge.io/docs/ngspice-html-manual/manual.xhtml#subsec_Circuit_elements__device" (at 165.1 81.28 0) (effects (font (size 1.27 1.27)) (hide yes)))
  (property "Description" "0V reference potential for simulation" (at 165.1 78.74 0) (effects (font (size 1.27 1.27)) (hide yes)))
  (pin "1"))
 (symbol
  (lib_id "ZXCT1085:0")
  (at 114.3 71.12 0)
  (unit 1)
  (exclude_from_sim no)
  (in_bom yes)
  (on_board yes)
  (dnp no)
  (fields_autoplaced yes)
  (property "Reference" "#GND05" (at 114.3 76.2 0) (effects (font (size 1.27 1.27)) (hide yes)))
  (property "Value" "0" (at 114.3 74.93 0) (effects (font (size 1.27 1.27))))
  (property "Footprint" "" (at 114.3 71.12 0) (effects (font (size 1.27 1.27)) (hide yes)))
  (property "Datasheet" "https://ngspice.sourceforge.io/docs/ngspice-html-manual/manual.xhtml#subsec_Circuit_elements__device" (at 114.3 81.28 0) (effects (font (size 1.27 1.27)) (hide yes)))
  (property "Description" "0V reference potential for simulation" (at 114.3 78.74 0) (effects (font (size 1.27 1.27)) (hide yes)))
  (pin "1"))
 (symbol
  (lib_id "ZXCT1085:VDD")
  (at 127 170.18 0)
  (unit 1)
  (exclude_from_sim no)
  (in_bom yes)
  (on_board yes)
  (dnp no)
  (fields_autoplaced yes)
  (property "Reference" "#PWR02" (at 127 173.99 0) (effects (font (size 1.27 1.27)) (hide yes)))
  (property "Value" "VDD" (at 127 165.1 0) (effects (font (size 1.27 1.27))))
  (property "Footprint" "" (at 127 170.18 0) (effects (font (size 1.27 1.27)) (hide yes)))
  (property "Datasheet" "" (at 127 170.18 0) (effects (font (size 1.27 1.27)) (hide yes)))
  (property "Description" "Power symbol creates a global label with name \"VDD\"" (at 127 170.18 0) (effects (font (size 1.27 1.27)) (hide yes)))
  (pin "1"))
 (sheet_instances
  (path ""
   (page "1"))))
